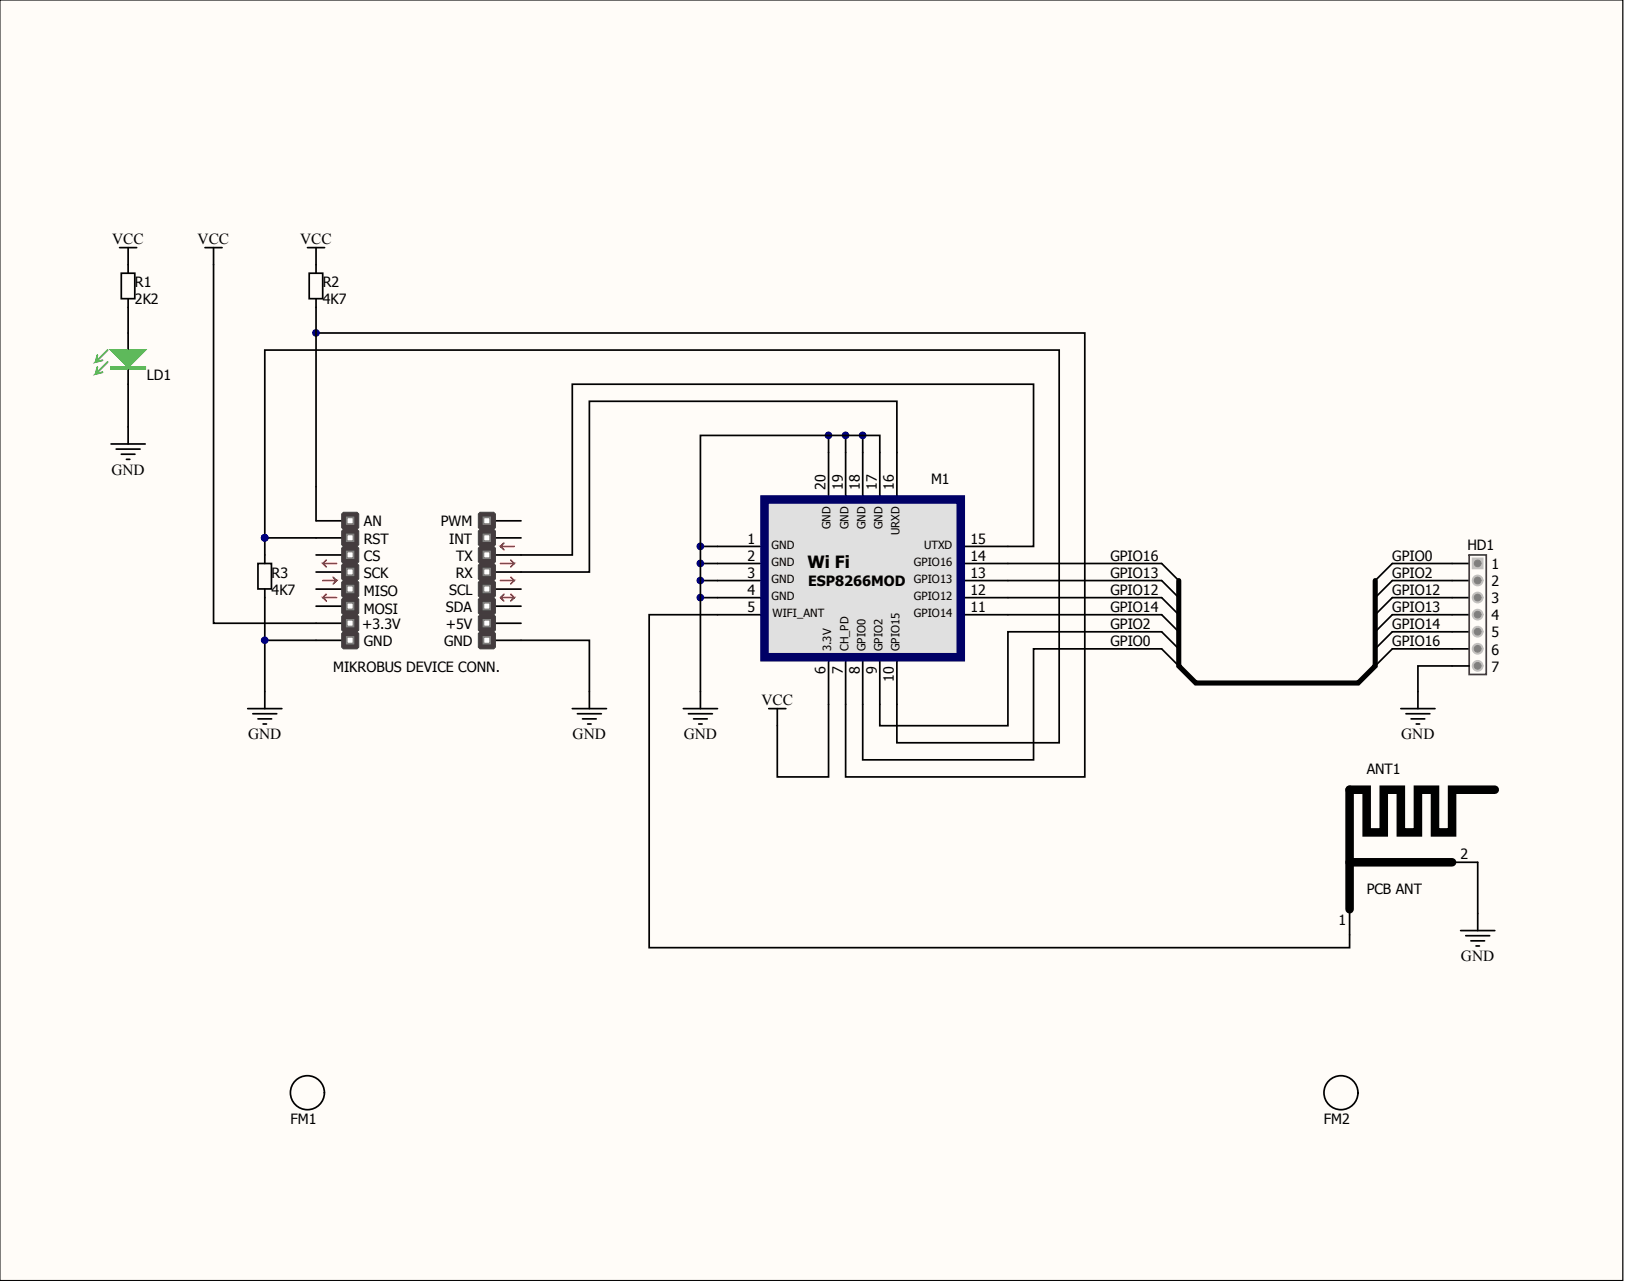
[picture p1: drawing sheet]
<svg xmlns="http://www.w3.org/2000/svg" width="402mm" height="317mm" viewBox="0 0 402 317" stroke-linecap="round" stroke-linejoin="round" font-family="sans-serif">
<path d="M0 0h400.6v316.2h-400.6z" fill="#fffcf8" stroke="#000" stroke-width=".25"/>
<g fill="none" stroke="#000" stroke-width=".42">
<path d="M78 128.6h6.4M78 132.8h6.4M78 137h6.4M122.3 128.6h6.3M122.3 132.8h6.3M122.3 137h6.3M78 141.2h6.4M78 145.5h6.4M78 149.7h6.4M78 153.9h6.4M78 158.1h6.4M122.3 141.2h6.3"/>
<path d="M122.3 145.5h6.3M122.3 149.7h6.3M122.3 153.9h6.3M122.3 158.1h6.3"/>
</g>
<g fill="#443c3e" stroke="#443c3e" stroke-width=".25">
<path d="M84.4 126.9l.4-.4h3.3l.5 .4v3.4l-.5 .4h-3.3l-.4-.4z" fill-rule="evenodd"/>
<path d="M84.4 131.1l.4-.4h3.3l.5 .4v3.4l-.5 .4h-3.3l-.4-.4z" fill-rule="evenodd"/>
</g>
<g fill="#fff" stroke="#808080" stroke-width=".42">
<path d="M85.6 127.8h1.7v1.6h-1.7z"/>
<path d="M85.6 132h1.7v1.6h-1.7z"/>
</g>
<g fill="#443c3e" stroke="#443c3e" stroke-width=".25">
<path d="M84.4 135.3l.4-.4h3.3l.5 .4v3.4l-.5 .4h-3.3l-.4-.4z" fill-rule="evenodd"/>
<path d="M84.4 139.6l.4-.5h3.3l.5 .5v3.3l-.5 .5h-3.3l-.4-.5z" fill-rule="evenodd"/>
</g>
<g fill="#fff" stroke="#808080" stroke-width=".42">
<path d="M85.6 136.2h1.7v1.6h-1.7z"/>
<path d="M85.6 140.4h1.7v1.6h-1.7z"/>
</g>
<g fill="#443c3e" stroke="#443c3e" stroke-width=".25">
<path d="M84.4 143.8l.4-.4h3.3l.5 .4v3.3l-.5 .5h-3.3l-.4-.5z" fill-rule="evenodd"/>
<path d="M84.4 148l.4-.4h3.3l.5 .4v3.4l-.5 .4h-3.3l-.4-.4z" fill-rule="evenodd"/>
</g>
<g fill="#fff" stroke="#808080" stroke-width=".42">
<path d="M85.6 144.6h1.7v1.7h-1.7z"/>
<path d="M85.6 148.8h1.7v1.7h-1.7z"/>
</g>
<g fill="#443c3e" stroke="#443c3e" stroke-width=".25">
<path d="M84.4 152.2l.4-.4h3.3l.5 .4v3.4l-.5 .4h-3.3l-.4-.4z" fill-rule="evenodd"/>
<path d="M84.4 156.4l.4-.4h3.3l.5 .4v3.4l-.5 .4h-3.3l-.4-.4z" fill-rule="evenodd"/>
</g>
<g fill="#fff" stroke="#808080" stroke-width=".42">
<path d="M85.6 153h1.7v1.7h-1.7z"/>
<path d="M85.6 157.3h1.7v1.6h-1.7z"/>
</g>
<g fill="#443c3e" stroke="#443c3e" stroke-width=".25">
<path d="M118.1 126.9l.4-.4h3.4l.4 .4v3.4l-.4 .4h-3.4l-.4-.4z" fill-rule="evenodd"/>
<path d="M118.1 131.1l.4-.4h3.4l.4 .4v3.4l-.4 .4h-3.4l-.4-.4z" fill-rule="evenodd"/>
</g>
<g fill="#fff" stroke="#808080" stroke-width=".42">
<path d="M119.4 127.8h1.6v1.6h-1.6z"/>
<path d="M119.4 132h1.6v1.6h-1.6z"/>
</g>
<g fill="#443c3e" stroke="#443c3e" stroke-width=".25">
<path d="M118.1 135.3l.4-.4h3.4l.4 .4v3.4l-.4 .4h-3.4l-.4-.4z" fill-rule="evenodd"/>
<path d="M118.1 139.6l.4-.5h3.4l.4 .5v3.3l-.4 .5h-3.4l-.4-.5z" fill-rule="evenodd"/>
</g>
<g fill="#fff" stroke="#808080" stroke-width=".42">
<path d="M119.4 136.2h1.6v1.6h-1.6z"/>
<path d="M119.4 140.4h1.6v1.6h-1.6z"/>
</g>
<g fill="#443c3e" stroke="#443c3e" stroke-width=".25">
<path d="M118.1 143.8l.4-.4h3.4l.4 .4v3.3l-.4 .5h-3.4l-.4-.5z" fill-rule="evenodd"/>
<path d="M118.1 148l.4-.4h3.4l.4 .4v3.4l-.4 .4h-3.4l-.4-.4z" fill-rule="evenodd"/>
</g>
<g fill="#fff" stroke="#808080" stroke-width=".42">
<path d="M119.4 144.6h1.6v1.7h-1.6z"/>
<path d="M119.4 148.8h1.6v1.7h-1.6z"/>
</g>
<g fill="#443c3e" stroke="#443c3e" stroke-width=".25">
<path d="M118.1 152.2l.4-.4h3.4l.4 .4v3.4l-.4 .4h-3.4l-.4-.4z" fill-rule="evenodd"/>
<path d="M118.1 156.4l.4-.4h3.4l.4 .4v3.4l-.4 .4h-3.4l-.4-.4z" fill-rule="evenodd"/>
</g>
<g fill="#fff" stroke="#808080" stroke-width=".42">
<path d="M119.4 153h1.6v1.7h-1.6z"/>
<path d="M119.4 157.3h1.6v1.6h-1.6z"/>
</g>
<g fill="none" stroke="#ee0e22" stroke-width=".42">
<path d="M80.6 138.3l-.9 .8M83.1 139.1h-3.4l.9 .9M123.6 139.1h3.3l-.8 .9M124.4 134.1l-.8 .8M126.1 138.3l.8 .8M126.9 134.9h-3.3l.8 .9M79.7 143.4h3.4l-.9 .8M80.6 146.7l-.9 .9M82.2 142.5l.9 .9M83.1 147.6h-3.4l.9 .8M123.6 143.4h3.3l-.8 .8M123.6 147.6h3.3l-.8 .8"/>
<path d="M123.6 147.6l.8 .8M124.4 146.7l-.8 .9M126.1 142.5l.8 .9M126.1 146.7l.8 .9"/>
</g>
<g fill="none" stroke="#000" stroke-width=".42">
<path d="M50.6 61.1h4.2M52.7 61.1v92.8h25.3M75.9 61.1h4.2M76.3 67.5h3.4v6.2h-3.4zM78 61.1v6.4M78 73.8v54.8M78 82.2h189.8v109.6h-59v-30.5M204.6 107.5v16.9M208.8 107.5v16.9M213 107.5v16.9M217.2 111.7v12.7M63.7 139.1h3.3v6.3h-3.3z"/>
<path d="M65.4 132.8v-46.4h196.1v97h-40.1v-22.1M65.4 132.8v6.3M65.4 132.8h12.6M172.9 139.1h16.9M172.9 134.9h16.9M221.4 124.4v-25.3h-75.9v42.1h-16.9M236.2 134.9h19v-40h-113.9v42.1h-12.7M236.2 139.1h12.6M65.4 145.5v29.5M172.9 143.4h16.9M172.9 147.6h16.9M177.1 151.8h12.7"/>
<path d="M236.2 143.4h12.6M236.2 147.6h12.6M236.2 151.8h12.6M61.2 175h8.4M62.4 176.2h5.9M63.7 177.5h3.4M65 178.8h.8M168.7 175h8.4M170 176.2h5.9M171.2 177.5h3.4M172.5 178.8h.8M172.9 170.8v4.2"/>
<path d="M189.8 175h4.2M204.6 161.3v30.5h-12.7v-16.8M213 161.3v12.6M217.2 161.3v12.6"/>
</g>
<g fill="#000080" stroke="#000080" stroke-width=".25">
<circle cx="172.9" cy="139.1" r=".82"/>
<circle cx="172.9" cy="143.3" r=".82"/>
<circle cx="172.9" cy="134.9" r=".82"/>
<circle cx="213" cy="107.5" r=".82"/>
<circle cx="208.7" cy="107.5" r=".82"/>
<circle cx="204.5" cy="107.5" r=".82"/>
<circle cx="78" cy="82.2" r=".82"/>
<circle cx="65.4" cy="132.8" r=".82"/>
<circle cx="172.9" cy="147.5" r=".82"/>
</g>
<path d="M188.7 123.3h48.5v39h-48.5z" fill="#e0e0e0" stroke="#006" stroke-width="2.1"/>
<g fill="none" stroke="#000" stroke-width=".42">
<path d="M29.5 61.1h4.2M29.9 67.5h3.4v6.2h-3.4zM31.6 61.1v6.4M31.6 73.8v12.6M31.6 90.7v18.9M27.4 109.6h8.4M28.7 110.9h5.9M29.9 112.2h3.4M31.2 113.4h.9M217.2 111.7v-4.2h-44.3v63.3M248.8 139.1h38l4.2 4.3M362.7 139.1h-19l-4.2 4.3"/>
<path d="M65.4 158.1h12.6M128.6 158.1h16.9v16.9M177.1 151.8h-16.8v82.2h172.9v-15.8M248.8 143.4h38l4.2 4.2M248.8 147.6h38l4.2 4.2M248.8 151.8h38l4.2 4.2M362.7 143.4h-19l-4.2 4.2M362.7 147.6h-19l-4.2 4.2M362.7 151.8h-19l-4.2 4.2M362.7 156h-19l-4.2 4.2M141.3 175h8.4M142.6 176.2h5.9"/>
<path d="M143.8 177.5h3.4M145.1 178.8h.8M291 160.2l-4.2-4.2h-38v23.2h-31.6v-5.3M291 164.4l-4.2-4.2h-31.6v27.4h-42.2v-13.7M345.8 175h8.5M347.1 176.2h5.9M348.4 177.5h3.3M349.6 178.8h.9M362.7 164.4h-12.6v10.6M362.7 160.2h-19l-4.2 4.2M352.2 212.9h12.6v16.9M360.6 229.8h8.4"/>
<path d="M361.9 231h5.9M363.1 232.3h3.4M364.4 233.6h.8"/>
<circle cx="75.9" cy="269.8" r="4.2"/>
<circle cx="331.1" cy="269.8" r="4.2"/>
</g>
<path d="M291 143.4v21l4.2 4.2h40.1l4.2-4.2v-21" fill="none" stroke="#000" stroke-width="1.3"/>
<g fill="#00bf00" stroke="#00bf00" stroke-width=".42">
<path d="M27.4 86.4h8.4l-4.2 4.3z"/>
<path d="M27.4 90.7h8.4v.4h-8.4z" fill-rule="evenodd"/>
</g>
<path d="M24 90.7l-.4 1.6M24 87.7l-.4 1.7M26.6 89.4l-3 2.9 1.7-.4M26.6 86.4l-3 3 1.7-.4" fill="none" stroke="#00bf00" stroke-width=".42"/>
<circle cx="65.4" cy="158.1" r=".82" fill="#000080" stroke="#000080" stroke-width=".25"/>
<path d="M369 195h-10.5v10.5h-4.2v-10.5h-4.2v10.5h-4.3v-10.5h-4.2v10.5h-4.2v-10.5h-4.2v29.5M333.2 212.9h25.3" fill="none" stroke="#000" stroke-width="2.1"/>
<g fill="#c0c0c0" stroke="#c0c0c0" stroke-width=".42">
<path d="M363.6 137.9h2.4v2.5h-2.4z"/>
<circle cx="364.8" cy="143.3" r="1.24"/>
<circle cx="364.8" cy="147.5" r="1.24"/>
<circle cx="364.8" cy="151.8" r="1.24"/>
<circle cx="364.8" cy="156" r="1.24"/>
<circle cx="364.8" cy="160.2" r="1.24"/>
<circle cx="364.8" cy="164.4" r="1.24"/>
</g>
<g fill="#808080" stroke="#808080" stroke-width=".25">
<circle cx="364.8" cy="143.3" r=".82"/>
<circle cx="364.8" cy="147.5" r=".82"/>
<circle cx="364.8" cy="151.8" r=".82"/>
<circle cx="364.8" cy="139.1" r=".82"/>
<circle cx="364.8" cy="156" r=".82"/>
<circle cx="364.8" cy="160.2" r=".82"/>
<circle cx="364.8" cy="164.4" r=".82"/>
</g>
<path d="M362.7 137h4.2v29.5h-4.2z" fill="none" stroke="#443c3e" stroke-width=".42"/>
<text font-size="4.2" x="199.3" y="140.1">Wi Fi</text>
<g font-size="3.8">
<text x="27.7" y="60.3">VCC</text>
<text x="48.8" y="60.3">VCC</text>
<text x="74.1" y="60.3">VCC</text>
<text x="27.5" y="117.2">GND</text>
<text x="188" y="174.1">VCC</text>
<text x="61.2" y="182.6">GND</text>
<text x="141.4" y="182.6">GND</text>
<text x="168.8" y="182.6">GND</text>
<text x="345.9" y="182.6">GND</text>
<text x="360.7" y="237.4">GND</text>
</g>
<g font-size="3.5">
<text x="33.3" y="71">R1</text>
<text x="79.7" y="71">R2</text>
<text x="33.3" y="75.2">2K2</text>
<text x="79.7" y="75.2">4K7</text>
<text x="36.3" y="93.7">LD1</text>
<text x="229.9" y="119.4">M1</text>
<text x="203.8" y="121" transform="rotate(-90 203.8 121)">20</text>
<text x="208.1" y="121" transform="rotate(-90 208.1 121)">19</text>
<text x="212.3" y="121" transform="rotate(-90 212.3 121)">18</text>
<text x="216.5" y="121" transform="rotate(-90 216.5 121)">17</text>
<text x="220.7" y="121" transform="rotate(-90 220.7 121)">16</text>
<text x="89.8" y="130">AN</text>
<text x="108.8" y="130">PWM</text>
<text x="89.8" y="134.2">RST</text>
<text x="110.9" y="134.2">INT</text>
<text x="184.5" y="134.2">1</text>
<text x="239.6" y="134.2">15</text>
<text x="362.3" y="135.9">HD1</text>
<text x="67.1" y="142.6">R3</text>
<text x="89.8" y="138.4">CS</text>
<text x="89.8" y="142.6">SCK</text>
<text x="112.5" y="142.6">RX</text>
<text x="112.6" y="138.4">TX</text>
<text x="184.5" y="142.6">3</text>
<text x="184.5" y="138.4">2</text>
<text x="239.6" y="138.4">14</text>
<text x="239.6" y="142.6">13</text>
<text x="274.1" y="138.4">GPIO16</text>
<text x="274.1" y="142.6">GPIO13</text>
<text x="343.7" y="138.4">GPIO0</text>
<text x="343.7" y="142.6">GPIO2</text>
<text x="368.2" y="140.5">1</text>
<text x="67.1" y="146.9">4K7</text>
<text x="89.8" y="147.3">MISO</text>
<text x="110.9" y="146.9">SCL</text>
<text x="184.5" y="146.9">4</text>
<text x="199.5" y="144.7">ESP8266MOD</text>
<text x="239.6" y="146.9">12</text>
<text x="274.1" y="146.9">GPIO12</text>
<text x="343.7" y="146.9">GPIO12</text>
<text x="368.2" y="144.7">2</text>
<text x="368.2" y="149">3</text>
<text x="89.4" y="155.3">+3.3V</text>
<text x="89.8" y="151.5">MOSI</text>
<text x="110.1" y="151.1">SDA</text>
<text x="110.1" y="155.3">+5V</text>
<text x="184.5" y="151.1">5</text>
<text x="239.6" y="151.1">11</text>
<text x="274.1" y="151.1">GPIO14</text>
<text x="274.1" y="155.3">GPIO2</text>
<text x="343.7" y="151.1">GPIO13</text>
<text x="343.7" y="155.3">GPIO14</text>
<text x="368.2" y="153.2">4</text>
<text x="89.8" y="159.5">GND</text>
<text x="109.7" y="159.5">GND</text>
<text x="274.1" y="159.5">GPIO0</text>
<text x="343.7" y="159.5">GPIO16</text>
<text x="368.2" y="157.4">5</text>
<text x="368.2" y="161.6">6</text>
<text x="82.2" y="165.8">MIKROBUS DEVICE CONN.</text>
<text x="203.8" y="166.5" transform="rotate(-90 203.8 166.5)">6</text>
<text x="208.1" y="166.5" transform="rotate(-90 208.1 166.5)">7</text>
<text x="212.3" y="166.5" transform="rotate(-90 212.3 166.5)">8</text>
<text x="216.5" y="166.5" transform="rotate(-90 216.5 166.5)">9</text>
<text x="368.2" y="165.8">7</text>
<text x="220.7" y="168.4" transform="rotate(-90 220.7 168.4)">10</text>
<text x="337.4" y="191.1">ANT1</text>
<text x="360.6" y="212.2">2</text>
<text x="337.4" y="220.6">PCB ANT</text>
<text x="330.4" y="228.4">1</text>
<text x="71.7" y="277.5">FM1</text>
<text x="326.9" y="277.5">FM2</text>
</g>
<g font-size="2.8">
<text x="205" y="130.7" transform="rotate(-90 205 130.7)">GND</text>
<text x="209.4" y="130.7" transform="rotate(-90 209.4 130.7)">GND</text>
<text x="213.7" y="130.7" transform="rotate(-90 213.7 130.7)">GND</text>
<text x="217.9" y="130.7" transform="rotate(-90 217.9 130.7)">GND</text>
<text x="190.5" y="135.6">GND</text>
<text x="222.1" y="132.2" transform="rotate(-90 222.1 132.2)">URXD</text>
<text x="228.1" y="135.6">UTXD</text>
<text x="190.5" y="139.8">GND</text>
<text x="225.6" y="139.8">GPIO16</text>
<text x="190.5" y="144">GND</text>
<text x="190.5" y="148.2">GND</text>
<text x="225.6" y="148.2">GPIO12</text>
<text x="225.6" y="144">GPIO13</text>
<text x="190.7" y="152.5">WIFI_ANT</text>
<text x="225.6" y="152.5">GPIO14</text>
<text x="205.2" y="160.8" transform="rotate(-90 205.2 160.8)">3.3V</text>
<text x="209.4" y="160.8" transform="rotate(-90 209.4 160.8)">CH_PD</text>
<text x="213.7" y="160.8" transform="rotate(-90 213.7 160.8)">GPIO0</text>
<text x="217.9" y="160.8" transform="rotate(-90 217.9 160.8)">GPIO2</text>
<text x="222.1" y="160.8" transform="rotate(-90 222.1 160.8)">GPIO15</text>
</g>
</svg>
